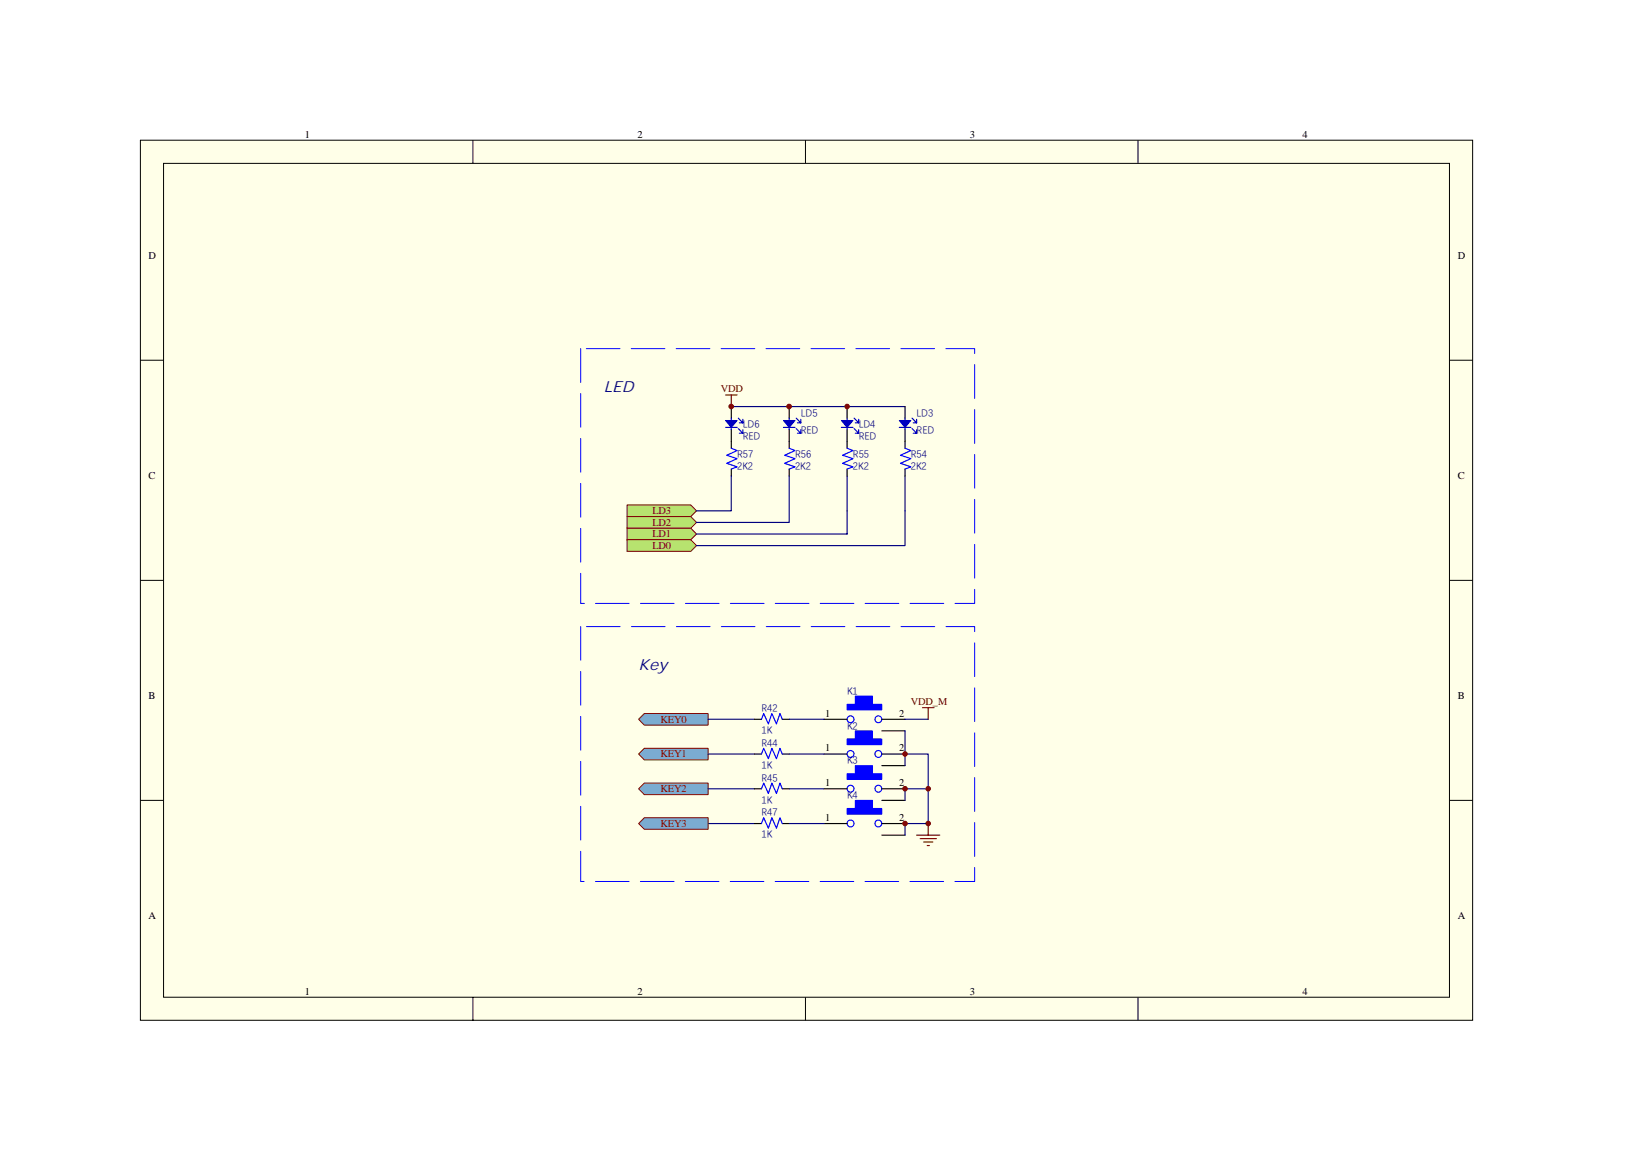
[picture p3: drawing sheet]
<svg xmlns="http://www.w3.org/2000/svg" width="297mm" height="210mm" viewBox="0 0 297 210" stroke-linecap="round" stroke-linejoin="round" font-family="sans-serif">
<path d="M25.4 25.4h241v159.1h-241z" fill="#ffffe8"/>
<g fill="none" stroke="#000" stroke-width=".18">
<path d="M25.4 25.4h241v159.1h-241zM29.6 29.5h232.6v150.9h-232.6zM85.6 25.4v4.1M145.7 25.4v4.1M205.9 25.4v4.1M25.4 65.2h4.2M262.2 65.2h4.2M25.4 105h4.2M262.2 105h4.2M25.4 144.8h4.2M262.2 144.8h4.2M85.6 180.4v4.2"/>
<path d="M145.7 180.4v4.2M205.9 180.4v4.2"/>
</g>
<g fill="#b7e36f" stroke="#800000" stroke-width=".18">
<path d="M113.4 95.5h11.6l1 1.1-1 1h-11.6z" fill-rule="evenodd"/>
<path d="M113.4 97.6h11.6l1 1.1-1 1h-11.6z" fill-rule="evenodd"/>
</g>
<path d="M153.2 92.4v4.2h-27.2" fill="none" stroke="#000080" stroke-width=".21"/>
<path d="M105 63.1v46h71.3v-46h-71.3" fill="none" stroke="#00f" stroke-width=".18" stroke-dasharray="6.1 2"/>
<path d="M115.5 136.4l1.1-1.1h11.5v2.1h-11.5z" fill-rule="evenodd" fill="#7bacd1" stroke="#800000" stroke-width=".18"/>
<path d="M153.2 86.1v6.3M163.7 86.1v12.6h-37.7" fill="none" stroke="#000080" stroke-width=".21"/>
<path d="M105 113.3v46.1h71.3v-46.1h-71.3" fill="none" stroke="#00f" stroke-width=".18" stroke-dasharray="6.1 2"/>
<path d="M115.5 142.7l1.1-1.1h11.5v2.1h-11.5z" fill-rule="evenodd" fill="#7bacd1" stroke="#800000" stroke-width=".18"/>
<path d="M128.1 148.9h8.4" fill="none" stroke="#000080" stroke-width=".21"/>
<path d="M115.5 130.1l1.1-1h11.5v2h-11.5z" fill-rule="evenodd" fill="#7bacd1" stroke="#800000" stroke-width=".18"/>
<path d="M131.3 71.4h2M132.3 71.4v2.1M165.8 151h4.2M166.5 151.7h2.9M167.1 152.3h1.7M167.7 152.9h.4M167.9 148.9v2.1" fill="none" stroke="#800000" stroke-width=".21"/>
<path d="M153.2 73.5h10.5M128.1 136.4h8.4M163.7 136.4h4.2v12.5h-4.2M128.1 142.7h8.4M163.7 142.7h4.2" fill="none" stroke="#000080" stroke-width=".21"/>
<g fill="none" stroke="#0000bf" stroke-width=".21">
<path d="M152.2 77.3h2.1M153.2 75.6v2.1M154.5 75.6l.8 .9M154.5 77.5l.8 .9M154.7 76.5h.6M154.7 78.4h.6M155.3 75.8v.7M155.3 77.7v.7M162.7 77.3h2.1M163.7 75.6v2.1M165 75.6l.8 .9M165 77.5l.8 .9"/>
<path d="M165.2 76.5h.6M165.2 78.4h.6M165.8 75.8v.7M165.8 77.7v.7"/>
</g>
<g fill="#0000bf" stroke="#0000bf" stroke-width=".18">
<path d="M162.7 76.1h2.1l-1.1 1.2z"/>
<path d="M152.2 76.1h2.1l-1.1 1.2z"/>
</g>
<g fill="none" stroke="#000" stroke-width=".21">
<path d="M153.2 73.5v2.1M153.2 77.7v3.4M163.7 73.5v2.1M163.7 77.7v3.4M153.2 84.8v1.3M163.7 84.8v1.3M136.5 136.4h1.2M141.5 136.4h1.3M149.1 136.4h4.1M159.5 136.4h4.2M136.5 142.7h1.2M136.5 148.9h1.2"/>
<path d="M141.5 142.7h1.3M141.5 148.9h1.3"/>
</g>
<g fill="none" stroke="#00f" stroke-width=".21">
<path d="M153.2 81.1l1.1 .4-1.9 .8 1.9 .7-1.9 .8 1.9 .6-1.1 .4M163.7 81.1l1.1 .4-1.9 .8 1.9 .7-1.9 .8 1.9 .6-1.1 .4M137.7 136.4l.5-1.1 .8 1.9 .6-1.9 .9 1.9 .6-1.9 .4 1.1M137.7 142.7l.5-1.1 .8 1.9 .6-1.9 .9 1.9 .6-1.9 .4 1.1M137.7 148.9l.5-1 .8 1.9 .6-1.9 .9 1.9 .6-1.9 .4 1"/>
<circle cx="153.9" cy="136.4" r=".62"/>
<circle cx="158.9" cy="136.4" r=".62"/>
</g>
<path d="M153.3 133.7h6.2v1h-6.2z" fill="#00f"/>
<path d="M153.2 133.6h6.3v1.1h-6.3z" fill="none" stroke="#00f" stroke-width=".18"/>
<path d="M154.7 132.2h3.1v1.4h-3.1z" fill="#00f"/>
<path d="M154.7 132.2h3.1v1.4h-3.1z" fill="none" stroke="#00f" stroke-width=".18"/>
<path d="M159.5 138.5h4.2M149.1 142.7h4.1M159.5 142.7h4.2" fill="none" stroke="#000" stroke-width=".21"/>
<path d="M142.8 136.4h6.3" fill="none" stroke="#000080" stroke-width=".21"/>
<g fill="none" stroke="#00f" stroke-width=".21">
<circle cx="153.9" cy="142.6" r=".62"/>
<circle cx="158.9" cy="142.6" r=".62"/>
</g>
<path d="M153.3 140h6.2v1h-6.2z" fill="#00f"/>
<path d="M153.2 139.9h6.3v1.1h-6.3z" fill="none" stroke="#00f" stroke-width=".18"/>
<path d="M154.7 138.5h3.1v1.4h-3.1z" fill="#00f"/>
<path d="M154.7 138.5h3.1v1.4h-3.1z" fill="none" stroke="#00f" stroke-width=".18"/>
<path d="M149.1 148.9h4.1M159.5 144.8h4.2M159.5 148.9h4.2" fill="none" stroke="#000" stroke-width=".21"/>
<g fill="none" stroke="#00f" stroke-width=".21">
<circle cx="153.9" cy="148.9" r=".62"/>
<circle cx="158.9" cy="148.9" r=".62"/>
</g>
<path d="M153.3 146.2h6.2v1.1h-6.2z" fill="#00f"/>
<path d="M153.2 146.2h6.3v1.1h-6.3z" fill="none" stroke="#00f" stroke-width=".18"/>
<path d="M154.7 144.8h3.1v1.4h-3.1z" fill="#00f"/>
<path d="M154.7 144.8h3.1v1.4h-3.1z" fill="none" stroke="#00f" stroke-width=".18"/>
<path d="M159.5 151h4.2" fill="none" stroke="#000" stroke-width=".21"/>
<path d="M142.8 142.7h6.3M142.8 148.9h6.3" fill="none" stroke="#000080" stroke-width=".21"/>
<path d="M116.6 147.9h11.5v2.1h-11.5l-1.1-1.1z" fill-rule="evenodd" fill="#7bacd1" stroke="#800000" stroke-width=".18"/>
<path d="M128.1 130.1h8.4" fill="none" stroke="#000080" stroke-width=".21"/>
<path d="M136.5 130.1h1.2M141.5 130.1h1.3M149.1 130.1h4.1M159.5 130.1h4.2" fill="none" stroke="#000" stroke-width=".21"/>
<g fill="none" stroke="#00f" stroke-width=".21">
<path d="M137.7 130.1l.5-1 .8 1.8 .6-1.8 .9 1.8 .6-1.8 .4 1"/>
<circle cx="153.9" cy="130.1" r=".62"/>
<circle cx="158.9" cy="130.1" r=".62"/>
</g>
<path d="M153.3 127.4h6.2v1h-6.2z" fill="#00f"/>
<path d="M153.2 127.4h6.3v1h-6.3z" fill="none" stroke="#00f" stroke-width=".18"/>
<path d="M154.7 125.9h3.1v1.5h-3.1z" fill="#00f"/>
<path d="M154.7 125.9h3.1v1.5h-3.1z" fill="none" stroke="#00f" stroke-width=".18"/>
<path d="M132.3 73.5v2.1M132.3 77.7v3.4M142.8 73.5v2.1M142.8 77.7v3.4M132.3 84.8v1.3M142.8 84.8v1.3M159.5 132.2h4.2" fill="none" stroke="#000" stroke-width=".21"/>
<path d="M142.8 130.1h6.3" fill="none" stroke="#000080" stroke-width=".21"/>
<g fill="none" stroke="#0000bf" stroke-width=".21">
<path d="M131.3 77.3h2M132.3 75.6v2.1M133.6 75.6l.8 .9M133.6 77.5l.8 .9M133.7 76.5h.7M133.7 78.4h.7M134.4 75.8v.7M134.4 77.7v.7M141.7 77.3h2.1M142.8 75.6v2.1M144 75.6l.9 .9M144 77.5l.9 .9"/>
<path d="M144.2 76.5h.7M144.2 78.4h.7M144.9 75.8v.7M144.9 77.7v.7"/>
</g>
<g fill="#0000bf" stroke="#0000bf" stroke-width=".18">
<path d="M141.7 76.1h2.1l-1 1.2z"/>
<path d="M131.3 76.1h2l-1 1.2z"/>
</g>
<path d="M132.3 81.1l1 .4-1.8 .8 1.8 .7-1.8 .8 1.8 .6-1 .4M142.8 81.1l1 .4-1.9 .8 1.9 .7-1.9 .8 1.9 .6-1 .4" fill="none" stroke="#00f" stroke-width=".21"/>
<g fill="#b7e36f" stroke="#800000" stroke-width=".18">
<path d="M113.4 91.3h11.6l1 1.1-1 1h-11.6z" fill-rule="evenodd"/>
<path d="M113.4 93.4h11.6l1 1.1-1 1h-11.6z" fill-rule="evenodd"/>
</g>
<path d="M132.3 73.5h20.9M132.3 86.1v6.3h-6.3M142.8 86.1v8.4h-16.8M163.7 130.1h4.2M163.7 132.2v6.3M163.7 142.7v2.1M163.7 148.9v2.1" fill="none" stroke="#000080" stroke-width=".21"/>
<g fill="#800000" stroke="#800000" stroke-width=".18">
<circle cx="142.8" cy="73.5" r=".42"/>
<circle cx="153.2" cy="73.5" r=".41"/>
<circle cx="132.3" cy="73.5" r=".42"/>
<circle cx="167.9" cy="148.9" r=".41"/>
<circle cx="167.9" cy="142.7" r=".41"/>
<circle cx="163.7" cy="148.9" r=".41"/>
<circle cx="163.7" cy="142.7" r=".41"/>
<circle cx="163.7" cy="136.4" r=".41"/>
</g>
<path d="M166.9 128h2.1M167.9 128v2.1" fill="none" stroke="#800000" stroke-width=".21"/>
<g font-size="2.8" fill="#000080">
<text x="109.2" y="70.9">LED</text>
<text x="115.5" y="121.1">Key</text>
</g>
<g font-size="1.9">
<text x="55.2" y="24.9">1</text>
<text x="115.3" y="24.9">2</text>
<text x="175.5" y="24.9">3</text>
<text x="235.6" y="24.9">4</text>
<text x="26.9" y="46.9">D</text>
<text x="263.7" y="46.9">D</text>
<text x="26.9" y="86.7">C</text>
<text x="263.7" y="86.7">C</text>
<text x="26.9" y="126.5">B</text>
<text x="149.3" y="129.6">1</text>
<text x="162.7" y="129.6">2</text>
<text x="263.7" y="126.5">B</text>
<text x="149.3" y="135.9">1</text>
<text x="162.7" y="135.9">2</text>
<text x="149.3" y="142.2">1</text>
<text x="162.7" y="142.2">2</text>
<text x="149.3" y="148.5">1</text>
<text x="162.7" y="148.5">2</text>
<text x="26.9" y="166.3">A</text>
<text x="263.7" y="166.3">A</text>
<text x="55.2" y="179.9">1</text>
<text x="115.3" y="179.9">2</text>
<text x="175.5" y="179.9">3</text>
<text x="235.6" y="179.9">4</text>
</g>
<g font-size="1.9" fill="#800000">
<text x="130.4" y="71">VDD</text>
<text x="118" y="93">LD3</text>
<text x="118" y="95.1">LD2</text>
<text x="118" y="97.2">LD1</text>
<text x="118" y="99.3">LD0</text>
<text x="119.5" y="130.7">KEY0</text>
<text x="164.8" y="127.5">VDD_M</text>
<text x="119.5" y="137">KEY1</text>
<text x="119.5" y="143.3">KEY2</text>
<text x="119.5" y="149.5">KEY3</text>
</g>
<g font-size="1.8" fill="#000080">
<text x="134.4" y="77.3">LD6</text>
<text x="144.9" y="75.2">LD5</text>
<text x="155.3" y="77.3">LD4</text>
<text x="165.8" y="75.2">LD3</text>
<text x="133.3" y="82.7">R57</text>
<text x="134.4" y="79.4">RED</text>
<text x="143.8" y="82.7">R56</text>
<text x="144.9" y="78.3">RED</text>
<text x="154.3" y="82.7">R55</text>
<text x="155.3" y="79.4">RED</text>
<text x="164.8" y="82.7">R54</text>
<text x="165.8" y="78.3">RED</text>
<text x="133.3" y="84.8">2K2</text>
<text x="143.8" y="84.8">2K2</text>
<text x="154.3" y="84.8">2K2</text>
<text x="164.8" y="84.8">2K2</text>
<text x="153.2" y="125.5">K1</text>
<text x="137.7" y="128.6">R42</text>
<text x="153.2" y="131.8">K2</text>
<text x="137.7" y="134.9">R44</text>
<text x="137.8" y="132.6">1K</text>
<text x="137.7" y="141.2">R45</text>
<text x="137.8" y="138.9">1K</text>
<text x="153.2" y="138">K3</text>
<text x="137.7" y="147.5">R47</text>
<text x="137.8" y="145.2">1K</text>
<text x="153.2" y="144.3">K4</text>
<text x="137.8" y="151.4">1K</text>
</g>
</svg>
